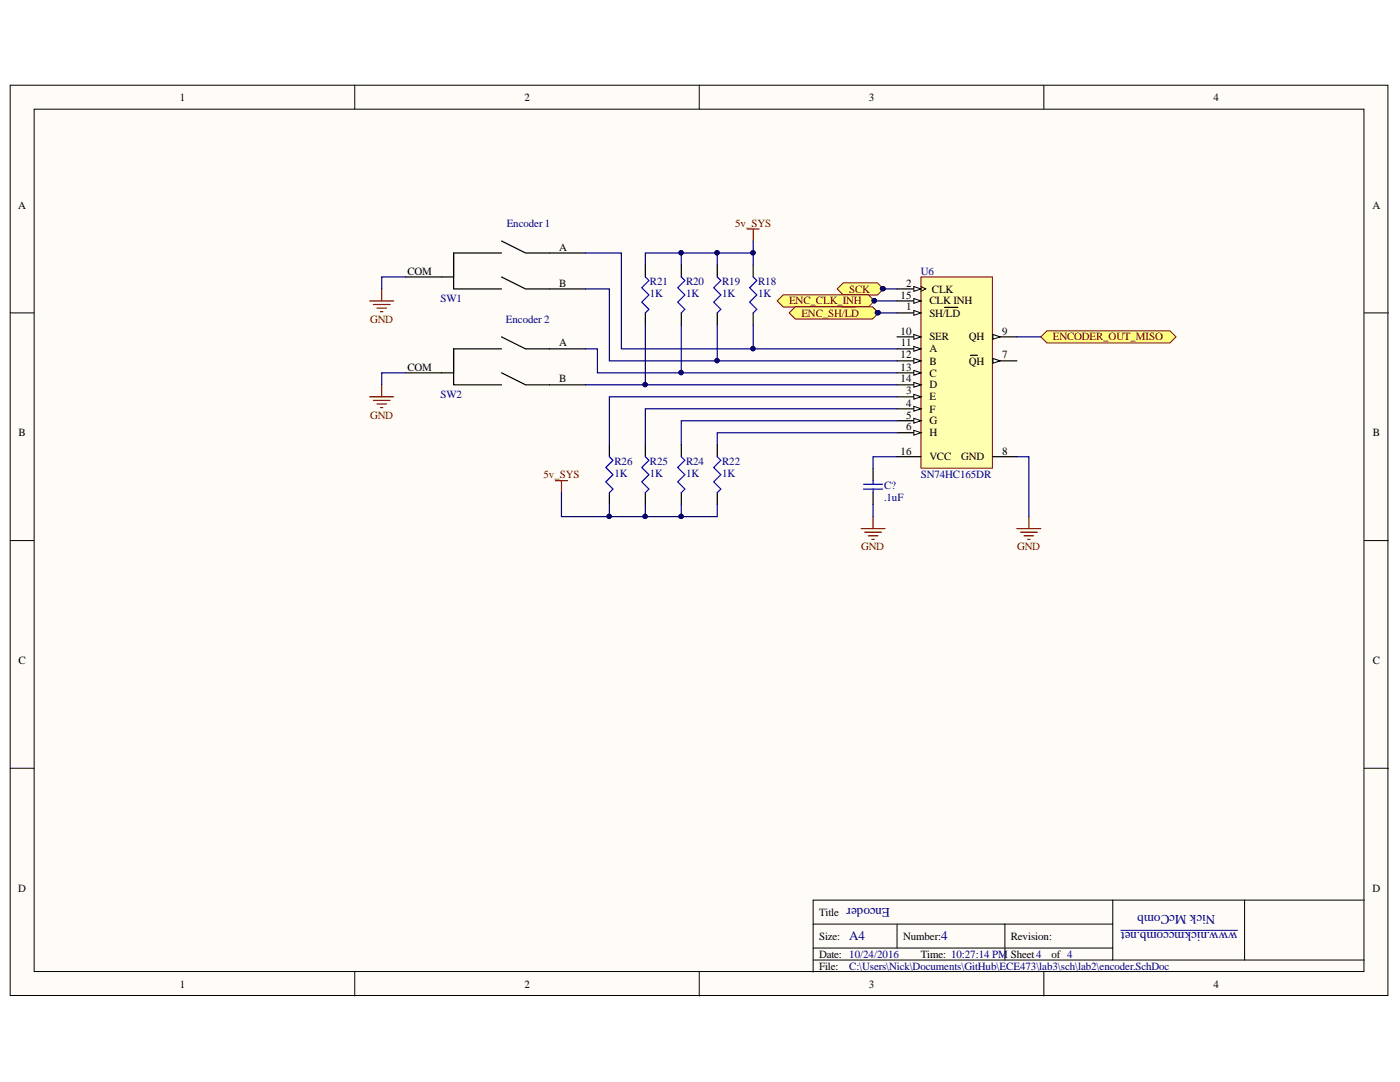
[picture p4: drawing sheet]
<svg xmlns="http://www.w3.org/2000/svg" width="279mm" height="216mm" viewBox="0 0 279 216" stroke-linecap="round" stroke-linejoin="round" font-family="sans-serif">
<g fill="#fffcf8" stroke="#000" stroke-width=".2">
<path d="M2 17h275v181.6h-275z"/>
<path d="M6.8 21.8h265.4v172.1h-265.4z"/>
</g>
<g fill="none" stroke="#000" stroke-width=".2">
<path d="M70.8 17v4.8M139.6 17v4.8M208.3 17v4.8M2 62.4h4.8M272.3 62.4h4.8M2 107.9h4.8M272.3 107.9h4.8M2 153.3h4.8M272.3 153.3h4.8M222.1 179.6v12M248.4 179.6h-86.1v14.4M272.3 179.6h-23.9v12"/>
<path d="M70.8 194v4.7M139.6 194v4.7M162.3 184.4h59.8M162.3 191.6h110M162.3 189.2h59.8M179 184.4v4.8M200.5 184.4v7.2M208.3 194v4.7"/>
</g>
<path d="M223.7 185.6h23.3" fill="none" stroke="#000080" stroke-width=".2"/>
<g fill="none" stroke="#000" stroke-width=".24">
<path d="M90.5 50.5v7.2h9.6M100.1 48.1l4.8 2.4h11.9M100.1 50.5h-9.6v4.8h-9.5M100.1 55.3l4.8 2.4h11.9M128.8 52.9v2.4M136 52.9v2.4M143.1 52.9v2.4M150.3 52.9v2.4M90.5 69.6v7.2h9.6M100.1 67.2l4.8 2.4h11.9M100.1 69.6h-9.6v4.8h-9.5M100.1 74.4l4.8 2.4h11.9"/>
<path d="M128.8 62.4v2.4M136 62.4v2.4M143.1 62.4v2.4M150.3 62.4v2.4M121.6 88.7v2.4M121.6 98.3v2.4M128.8 88.7v2.4M128.8 98.3v2.4M136 88.7v2.4M136 98.3v2.4M143.1 88.7v2.4M143.1 98.3v2.4"/>
</g>
<g fill="none" stroke="#800000" stroke-width=".24">
<path d="M76.2 57.7v2.3M149.1 45.7h2.4M150.3 45.7v2.4M73.8 60h4.8M73.8 79.2h4.8M74.5 60.8h3.3M74.5 79.9h3.3M75.2 61.5h1.9M75.9 62.2h.5M76.2 76.8v2.4M75.2 80.6h1.9M75.9 81.3h.5"/>
<path d="M110.9 95.9h2.3M112.1 95.9v2.4"/>
</g>
<path d="M128.8 55.3l.7 .7-1.4 1.4 1.4 1.5-1.4 1.4 1.4 1.4-.7 .7M136 55.3l.7 .7-1.4 1.4 1.4 1.5-1.4 1.4 1.4 1.4-.7 .7M143.1 55.3l.8 .7-1.5 1.4 1.5 1.5-1.5 1.4 1.5 1.4-.8 .7M150.3 55.3l.7 .7-1.4 1.4 1.4 1.5-1.4 1.4 1.4 1.4-.7 .7M121.6 91.1l.7 .7-1.4 1.5 1.4 1.4-1.4 1.5 1.4 1.4-.7 .7M128.8 91.1l.7 .7-1.4 1.5 1.4 1.4-1.4 1.5 1.4 1.4-.7 .7M136 91.1l.7 .7-1.4 1.5 1.4 1.4-1.4 1.5 1.4 1.4-.7 .7M143.1 91.1l.8 .7-1.5 1.5 1.5 1.4-1.5 1.5 1.5 1.4-.8 .7" fill="none" stroke="#00f" stroke-width=".24"/>
<path d="M183.8 55.3h14.3v38.1h-14.3z" fill="#ffffb0" stroke="#800000" stroke-width=".2"/>
<path d="M179 62.4h4.8" fill="none" stroke="#000" stroke-width=".24"/>
<path d="M182.4 62l1.4 .4-1.4 .5z" fill="#fffcf8"/>
<path d="M183.8 57.2l1 .5-1 .4M182.4 62l1.4 .4-1.4 .5z" fill="none" stroke="#000" stroke-width=".2"/>
<path d="M179 57.7h4.8M188.5 61.3h1.2M189.8 61.3h1.4" fill="none" stroke="#000" stroke-width=".24"/>
<path d="M182.4 57.2l1.4 .5-1.4 .4z" fill="#fffcf8"/>
<path d="M182.4 57.2l1.4 .5-1.4 .4z" fill="none" stroke="#000" stroke-width=".2"/>
<path d="M179 79.2h4.8" fill="none" stroke="#000" stroke-width=".24"/>
<path d="M182.4 78.7l1.4 .5-1.4 .5z" fill="#fffcf8"/>
<path d="M182.4 78.7l1.4 .5-1.4 .5z" fill="none" stroke="#000" stroke-width=".2"/>
<path d="M179 81.6h4.8" fill="none" stroke="#000" stroke-width=".24"/>
<path d="M182.4 81.1l1.4 .5-1.4 .4z" fill="#fffcf8"/>
<path d="M182.4 81.1l1.4 .5-1.4 .4z" fill="none" stroke="#000" stroke-width=".2"/>
<path d="M179 84h4.8" fill="none" stroke="#000" stroke-width=".24"/>
<path d="M182.4 83.5l1.4 .5-1.4 .4z" fill="#fffcf8"/>
<path d="M182.4 83.5l1.4 .5-1.4 .4z" fill="none" stroke="#000" stroke-width=".2"/>
<path d="M179 86.3h4.8" fill="none" stroke="#000" stroke-width=".24"/>
<path d="M182.4 85.9l1.4 .4-1.4 .5z" fill="#fffcf8"/>
<path d="M182.4 85.9l1.4 .4-1.4 .5z" fill="none" stroke="#000" stroke-width=".2"/>
<path d="M198.2 72h4.7" fill="none" stroke="#000" stroke-width=".24"/>
<path d="M198.2 71.5l1.4 .5-1.4 .5z" fill="#fffcf8"/>
<path d="M198.2 71.5l1.4 .5-1.4 .5z" fill="none" stroke="#000" stroke-width=".2"/>
<path d="M193.7 70.9h1.3M198.2 67.2h4.7M198.2 91.1h4.7" fill="none" stroke="#000" stroke-width=".24"/>
<path d="M198.2 66.7l1.4 .5-1.4 .5z" fill="#fffcf8"/>
<path d="M198.2 66.7l1.4 .5-1.4 .5z" fill="none" stroke="#000" stroke-width=".2"/>
<path d="M179 67.2h4.8" fill="none" stroke="#000" stroke-width=".24"/>
<path d="M182.4 66.7l1.4 .5-1.4 .5z" fill="#fffcf8"/>
<path d="M182.4 66.7l1.4 .5-1.4 .5z" fill="none" stroke="#000" stroke-width=".2"/>
<path d="M179 69.6h4.8" fill="none" stroke="#000" stroke-width=".24"/>
<path d="M182.4 69.1l1.4 .5-1.4 .5z" fill="#fffcf8"/>
<path d="M182.4 69.1l1.4 .5-1.4 .5z" fill="none" stroke="#000" stroke-width=".2"/>
<path d="M179 72h4.8" fill="none" stroke="#000" stroke-width=".24"/>
<path d="M182.4 71.5l1.4 .5-1.4 .5z" fill="#fffcf8"/>
<path d="M182.4 71.5l1.4 .5-1.4 .5z" fill="none" stroke="#000" stroke-width=".2"/>
<path d="M179 74.4h4.8" fill="none" stroke="#000" stroke-width=".24"/>
<path d="M182.4 73.9l1.4 .5-1.4 .5z" fill="#fffcf8"/>
<path d="M182.4 73.9l1.4 .5-1.4 .5z" fill="none" stroke="#000" stroke-width=".2"/>
<path d="M179 76.8h4.8" fill="none" stroke="#000" stroke-width=".24"/>
<path d="M182.4 76.3l1.4 .5-1.4 .5z" fill="#fffcf8"/>
<path d="M182.4 76.3l1.4 .5-1.4 .5z" fill="none" stroke="#000" stroke-width=".2"/>
<path d="M179 60h4.8" fill="none" stroke="#000" stroke-width=".24"/>
<path d="M182.4 59.6l1.4 .4-1.4 .5z" fill="#fffcf8"/>
<path d="M182.4 59.6l1.4 .4-1.4 .5z" fill="none" stroke="#000" stroke-width=".2"/>
<path d="M174.2 93.5v2.4M174.2 98.3v2.4M179 91.1h4.8" fill="none" stroke="#000" stroke-width=".24"/>
<path d="M172.3 96.6h3.9M172.3 97.6h3.9M174.2 95.9v.7M174.2 97.6v.7" fill="none" stroke="#00f" stroke-width=".24"/>
<path d="M171.8 105.5h4.8M172.6 106.2h3.3M173.3 106.9h1.9M174 107.6h.5M174.2 103.1v2.4M202.9 105.5h4.8M203.7 106.2h3.3M204.4 106.9h1.9M205.1 107.6h.5M205.3 103.1v2.4" fill="none" stroke="#800000" stroke-width=".24"/>
<g fill="#ffff80" stroke="#800000" stroke-width=".2">
<path d="M207.7 67.2l1.2-1.2h24.6l1.2 1.2-1.2 1.2h-24.6z" fill-rule="evenodd"/>
<path d="M167.1 57.7l1.2-1.3h6.8l1.2 1.3-1.2 1.2h-6.8z" fill-rule="evenodd"/>
</g>
<circle cx="176.3" cy="57.6" r=".43" fill="#000080" stroke="#000080" stroke-width=".2"/>
<path d="M155.1 60l1.2-1.2h17l1.2 1.2-1.2 1.3h-17z" fill-rule="evenodd" fill="#ffff80" stroke="#800000" stroke-width=".2"/>
<circle cx="174.5" cy="60" r=".43" fill="#000080" stroke="#000080" stroke-width=".2"/>
<path d="M157.5 62.4l1.2-1.2h15.4l1.2 1.2-1.2 1.3h-15.4z" fill-rule="evenodd" fill="#ffff80" stroke="#800000" stroke-width=".2"/>
<path d="M168 61.2h1.2M169.3 61.2h1.4" fill="none" stroke="#800000" stroke-width=".24"/>
<g fill="#000080" stroke="#000080" stroke-width=".2">
<circle cx="175.3" cy="62.4" r=".43"/>
<circle cx="143.1" cy="50.4" r=".43"/>
<circle cx="135.9" cy="50.4" r=".43"/>
<circle cx="150.3" cy="69.6" r=".43"/>
<circle cx="143.1" cy="72" r=".43"/>
<circle cx="135.9" cy="74.3" r=".43"/>
<circle cx="128.7" cy="76.7" r=".43"/>
<circle cx="121.6" cy="103" r=".43"/>
<circle cx="128.7" cy="103" r=".43"/>
<circle cx="135.9" cy="103" r=".43"/>
<circle cx="150.3" cy="50.4" r=".43"/>
<circle cx="176.1" cy="57.6" r=".43"/>
<circle cx="174.5" cy="60" r=".43"/>
<circle cx="175.1" cy="62.4" r=".43"/>
</g>
<g fill="none" stroke="#000080" stroke-width=".24">
<path d="M81 55.3h-4.8v2.4M116.8 50.5h7.2v19.1h55M116.8 57.7h4.8v14.3h57.4M136 50.5v2.4M143.1 50.5v2.4M150.3 50.5h-21.5v2.4M150.3 48.1v4.8M176.2 57.7h2.8M81 74.4h-4.8v2.4M116.8 69.6h2.4v4.8h59.8M116.8 76.8h62.2M128.8 64.8v12"/>
<path d="M136 64.8v9.6M143.1 64.8v7.2M150.3 64.8v4.8M174.5 60h4.5M175.1 62.4h3.9M179 79.2h-57.4v9.5M202.9 67.2h4.8M112.1 98.3v4.8h31v-2.4M179 81.6h-50.2v7.1M179 86.3h-35.9v2.4M179 84h-43v4.7M179 91.1h-4.8v2.4"/>
<path d="M202.9 91.1h2.4v12M121.6 100.7v2.4M128.8 100.7v2.4M136 100.7v2.4M174.2 100.7v2.4"/>
</g>
<g font-size="2.6" fill="#000080">
<text x="177.6" y="181.1" transform="rotate(-180 177.6 181.1)">Encoder</text>
<text x="242.5" y="182.6" transform="rotate(-180 242.5 182.6)">Nick McComb</text>
<text x="247" y="185.9" transform="rotate(-180 247 185.9)">www.nickmccomb.net</text>
<text x="169.5" y="187.7">A4</text>
<text x="187.9" y="187.7">4</text>
</g>
<g font-size="2.2">
<text x="35.9" y="20.1">1</text>
<text x="104.7" y="20.1">2</text>
<text x="173.4" y="20.1">3</text>
<text x="242.2" y="20.1">4</text>
<text x="3.6" y="41.6">A</text>
<text x="273.9" y="41.6">A</text>
<text x="111.6" y="50">A</text>
<text x="81.3" y="54.8">COM</text>
<text x="111.6" y="57.2">B</text>
<text x="179.7" y="59.6">15</text>
<text x="180.8" y="57.2">2</text>
<text x="186" y="58.4">CLK</text>
<text x="180.8" y="61.9">1</text>
<text x="185.5" y="63.2">SH/LD</text>
<text x="185.5" y="60.8">CLK INH</text>
<text x="111.6" y="69.1">A</text>
<text x="179.7" y="66.8">10</text>
<text x="179.7" y="71.5">12</text>
<text x="179.8" y="69.1">11</text>
<text x="185.5" y="67.9">SER</text>
<text x="185.5" y="70.3">A</text>
<text x="193.4" y="67.9">QH</text>
<text x="200" y="71.5">7</text>
<text x="200" y="66.8">9</text>
<text x="81.3" y="73.9">COM</text>
<text x="111.6" y="76.3">B</text>
<text x="179.7" y="73.9">13</text>
<text x="179.7" y="76.3">14</text>
<text x="185.5" y="72.8">B</text>
<text x="185.5" y="75.1">C</text>
<text x="185.5" y="77.5">D</text>
<text x="193.4" y="72.8">QH</text>
<text x="180.8" y="78.7">3</text>
<text x="180.8" y="81.1">4</text>
<text x="180.8" y="83.5">5</text>
<text x="185.5" y="79.9">E</text>
<text x="185.5" y="82.3">F</text>
<text x="3.7" y="87.1">B</text>
<text x="180.8" y="85.9">6</text>
<text x="185.5" y="84.7">G</text>
<text x="185.5" y="87.1">H</text>
<text x="274" y="87.1">B</text>
<text x="179.7" y="90.7">16</text>
<text x="185.5" y="91.9">VCC</text>
<text x="191.8" y="91.9">GND</text>
<text x="200" y="90.7">8</text>
<text x="3.7" y="132.5">C</text>
<text x="274" y="132.5">C</text>
<text x="3.6" y="177.9">D</text>
<text x="273.9" y="177.9">D</text>
<text x="163.5" y="182.7">Title</text>
<text x="163.5" y="187.5">Size:</text>
<text x="163.5" y="191.1">Date: 10/24/2016</text>
<text x="180.2" y="187.5">Number:</text>
<text x="183.8" y="191.1">Time: 10:27:14 PM</text>
<text x="201.7" y="187.5">Revision:</text>
<text x="201.7" y="191.1">Sheet4</text>
<text x="209.9" y="191.1">of 4</text>
<text x="35.9" y="197">1</text>
<text x="104.7" y="197">2</text>
<text x="163.5" y="193.5">File:</text>
<text x="173.4" y="197">3</text>
<text x="242.2" y="197">4</text>
</g>
<g font-size="2.2" fill="#000080">
<text x="101.1" y="45.3">Encoder 1</text>
<text x="129.7" y="59.3">1K</text>
<text x="129.7" y="56.9">R21</text>
<text x="136.9" y="59.3">1K</text>
<text x="136.9" y="56.9">R20</text>
<text x="144.1" y="59.3">1K</text>
<text x="144.1" y="56.9">R19</text>
<text x="151.3" y="59.3">1K</text>
<text x="151.3" y="56.9">R18</text>
<text x="183.8" y="54.8">U6</text>
<text x="87.9" y="60.3">SW1</text>
<text x="100.9" y="64.4">Encoder 2</text>
<text x="87.9" y="79.4">SW2</text>
<text x="122.6" y="95.2">1K</text>
<text x="122.6" y="92.8">R26</text>
<text x="129.7" y="95.2">1K</text>
<text x="129.7" y="92.8">R25</text>
<text x="136.9" y="95.2">1K</text>
<text x="136.9" y="92.8">R24</text>
<text x="144.1" y="95.2">1K</text>
<text x="144.1" y="92.8">R22</text>
<text x="183.8" y="95.4">SN74HC165DR</text>
<text x="176.4" y="100">.1uF</text>
<text x="176.4" y="97.6">C?</text>
<text x="169.5" y="193.5">C:\Users\Nick\Documents\GitHub\ECE473\lab3\sch\lab2\encoder.SchDoc</text>
</g>
<g font-size="2.2" fill="#800000">
<text x="146.7" y="45.3">5v_SYS</text>
<text x="169.5" y="58.4">SCK</text>
<text x="73.9" y="64.4">GND</text>
<text x="157.5" y="60.8">ENC_CLK_INH</text>
<text x="159.9" y="63.2">ENC_SH/LD</text>
<text x="210.1" y="67.9">ENCODER_OUT_MISO</text>
<text x="73.9" y="83.5">GND</text>
<text x="108.5" y="95.4">5v_SYS</text>
<text x="171.9" y="109.8">GND</text>
<text x="203" y="109.8">GND</text>
</g>
</svg>
